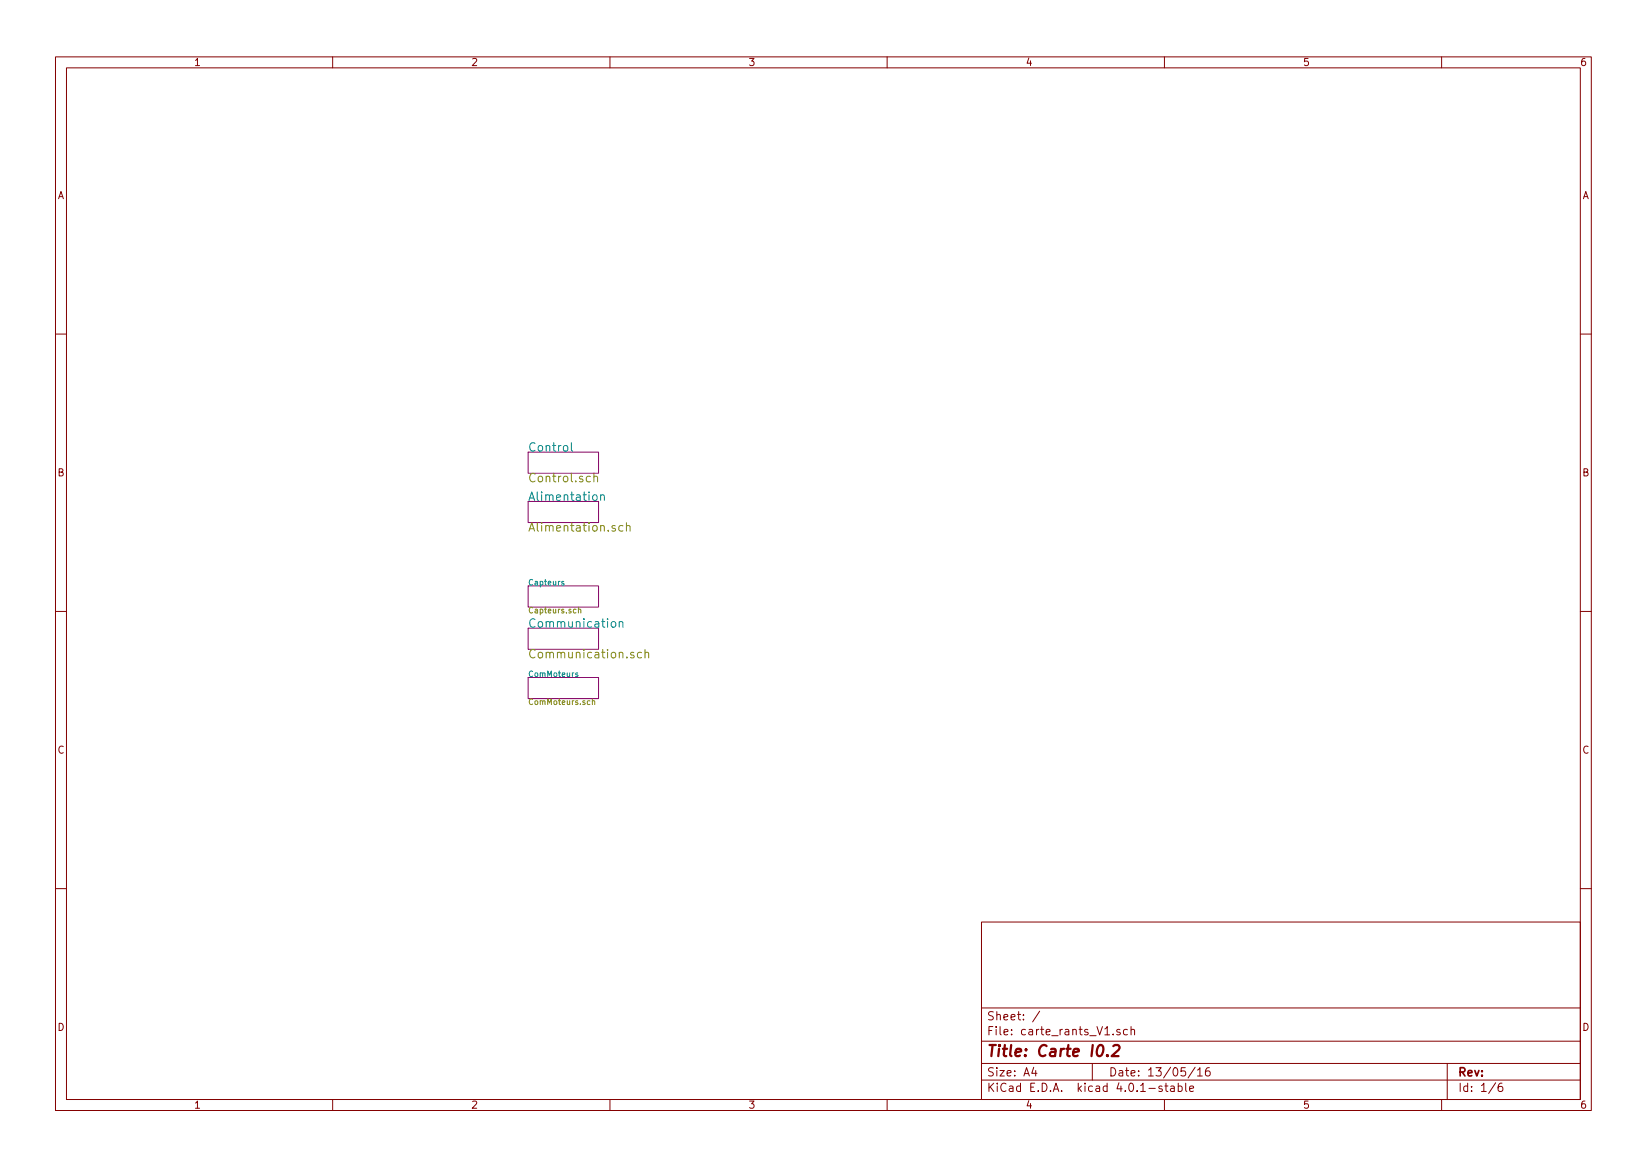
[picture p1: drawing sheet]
<svg xmlns="http://www.w3.org/2000/svg" width="297mm" height="210mm" viewBox="0 0 297 210" stroke-linecap="round" stroke-linejoin="round" font-family="sans-serif">
<g fill="none" stroke="#840000" stroke-width=".18">
<path d="M10 10.3h277v189.9h-277zM12 12.2h273v186.1h-273zM60 10.3v1.9M110 10.3v1.9M160 10.3v1.9M210 10.3v1.9M260 10.3v1.9M10 60.2h2M285 60.2h2M10 110.3h2M285 110.3h2M10 160.2h2"/>
<path d="M177 166.3h108v32h-108zM285 160.2h2M60 198.3v1.9M110 198.3v1.9M160 198.3v1.9M177 194.8h108M177 191.8h108M177 187.8h108M177 181.8h108M186.4 192.5l-.3 1h.9M186.8 193v1M187.5 182.3l-1.3 2"/>
<path d="M197 191.8v3M202 185.7a.37 .37 0 0 0-.6 .1l.1 .2 .5 .2 .1 .1-.3 .3-.4-.1M203.3 185.7l-.4-.1-.3 .3 .1 .6 .2 .1 .4-.1M204 185.7l.2-.1 .4 .1v.9M204 185.1v1.5M209.6 195.9a.37 .37 0 0 0-.6 .1l.1 .3 .5 .1 .1 .1-.3 .3-.4-.1M210 198.3v1.9M210.1 195.8h.5M210.3 195.3v1.3l.3 .2M211.2 195.9h.5l.1 .9M211.8 196.2l-.5 .1-.2 .2 .2 .3 .5-.1M212.5 195.9l.4-.1 .3 .3-.1 .6h-.6"/>
<path d="M212.5 195.3v1.5M213.8 195.3v1.3l.2 .2M214.6 196.3l.7-.1-.1-.3-.4-.1-.2 .2v.7h.6M215.5 192.5l-1.2 1.9M216 193l.4-.5v1.5M216 194h.8M218.1 192.5a.59 .59 0 0 0-.7 .7l.1 .7 .2 .1 .5-.1 .1-.5-.2-.2-.4-.1-.3 .3M260 198.3v1.9M261 191.8v6.5M269.7 195.2l-1.2 2M270.9 195.3a.59 .59 0 0 0-.7 .7l.1 .7 .2 .1 .5-.1v-.5l-.1-.2-.4-.1-.3 .3"/>
</g>
<path d="M199.7 190.3h.1l-.1 .1-.1-.1h.1v.1M200.8 188.6l.3-.2h.5l.2 .1 .1 .5-1.4 1.4h1.2" fill="none" stroke="#840000" stroke-width=".41"/>
<path d="M95.2 90.4h12.7v3.8h-12.7zM95.2 81.5h12.7v3.8h-12.7zM95.2 105.7h12.7v3.8h-12.7zM95.2 113.3h12.7v3.8h-12.7zM95.2 122.2h12.7v3.8h-12.7z" fill="none" stroke="#840084" stroke-width=".18"/>
<path d="M103 79.8v1.3l.3 .3M107 89.3l.4-.1 .3 .3v.5l-.3 .2h-.4l-.1-.2v-.5zM108.3 89.4l.1-.1a.36 .36 0 0 1 .6 .2v.7M108.3 89.2v1M101.7 104.9l-.3-.1-.1 .2v.1l.4 .1v.3h-.4M110.3 112.2l.2-.1 .5 .1v.6l-.1 .2-.4 .1-.2-.2zM111.7 112.2h.1a.36 .36 0 0 1 .5 .1v.8M111.7 112.1v1M104.2 121.4l-.3-.1-.1 .2 .1 .2h.3v.3h-.4" fill="none" stroke="#008484" stroke-width=".18"/>
<g fill="none" stroke="#848400" stroke-width=".18">
<path d="M107.1 86l.1-.1a.36 .36 0 0 1 .6 .2v.8M107.1 85.4v1.5M112.3 94.8h-.4l-.3 .3v.4l.2 .2h.5M113 94.9l.1-.1a.36 .36 0 0 1 .5 .2v.8M113 94.3v1.5M104.3 110l.4-.1v.6M104.3 109.5v1M115.7 117.7l-.4-.1-.3 .3v.5l.1 .2h.6M116.3 117.8l.1-.1a.36 .36 0 0 1 .6 .2v.7M116.3 117.1v1.5M106.4 126.4h-.3l-.2 .2 .1 .4h.4M106.8 126.5l.4-.1 .1 .6"/>
<path d="M106.8 126v1"/>
</g>
<text font-size="2.8" fill="#840000" x="178" y="190.5">Title: Carte I0.2</text>
<g font-size="2.1" fill="#008484">
<text x="95.2" y="81.4">Control</text>
<text x="95.2" y="90.3">Alimentation</text>
<text x="95.2" y="113.2">Communication</text>
</g>
<g font-size="2.1" fill="#848400">
<text x="95.2" y="87">Control.sch</text>
<text x="95.2" y="95.9">Alimentation.sch</text>
<text x="95.2" y="118.7">Communication.sch</text>
</g>
<g font-size="2.1" fill="#840000">
<text x="178" y="184">Sheet: /</text>
<text x="178" y="186.7">File: carte_rants_V1.sch</text>
<text x="178" y="196.9">KiCad E.D.A. kicad 4.0.1-stable</text>
<text x="178" y="194.1">Size: A4</text>
<text x="200" y="194.1">Date: 13/05/16</text>
<text x="263" y="194.1">Rev:</text>
<text x="263" y="196.9">Id: 1/6</text>
</g>
<g font-size="1.8" fill="#840000">
<text x="35" y="11.9">1</text>
<text x="85" y="11.9">2</text>
<text x="135" y="11.9">3</text>
<text x="185" y="11.9">4</text>
<text x="235" y="11.9">5</text>
<text x="285" y="11.9">6</text>
<text x="10.4" y="35.9">A</text>
<text x="285.4" y="35.9">A</text>
<text x="10.4" y="85.9">B</text>
<text x="285.4" y="85.9">B</text>
<text x="10.4" y="135.9">C</text>
<text x="285.4" y="135.9">C</text>
<text x="10.4" y="185.9">D</text>
<text x="285.4" y="185.9">D</text>
<text x="35" y="199.9">1</text>
<text x="85" y="199.9">2</text>
<text x="135" y="199.9">3</text>
<text x="185" y="199.9">4</text>
<text x="235" y="199.9">5</text>
<text x="285" y="199.9">6</text>
</g>
<g font-size="1.4" fill="#008484">
<text x="95.2" y="105.6">Capteurs</text>
<text x="95.2" y="122.1">ComMoteurs</text>
</g>
<g font-size="1.4" fill="#848400">
<text x="95.2" y="110.6">Capteurs.sch</text>
<text x="95.2" y="127.1">ComMoteurs.sch</text>
</g>
</svg>
